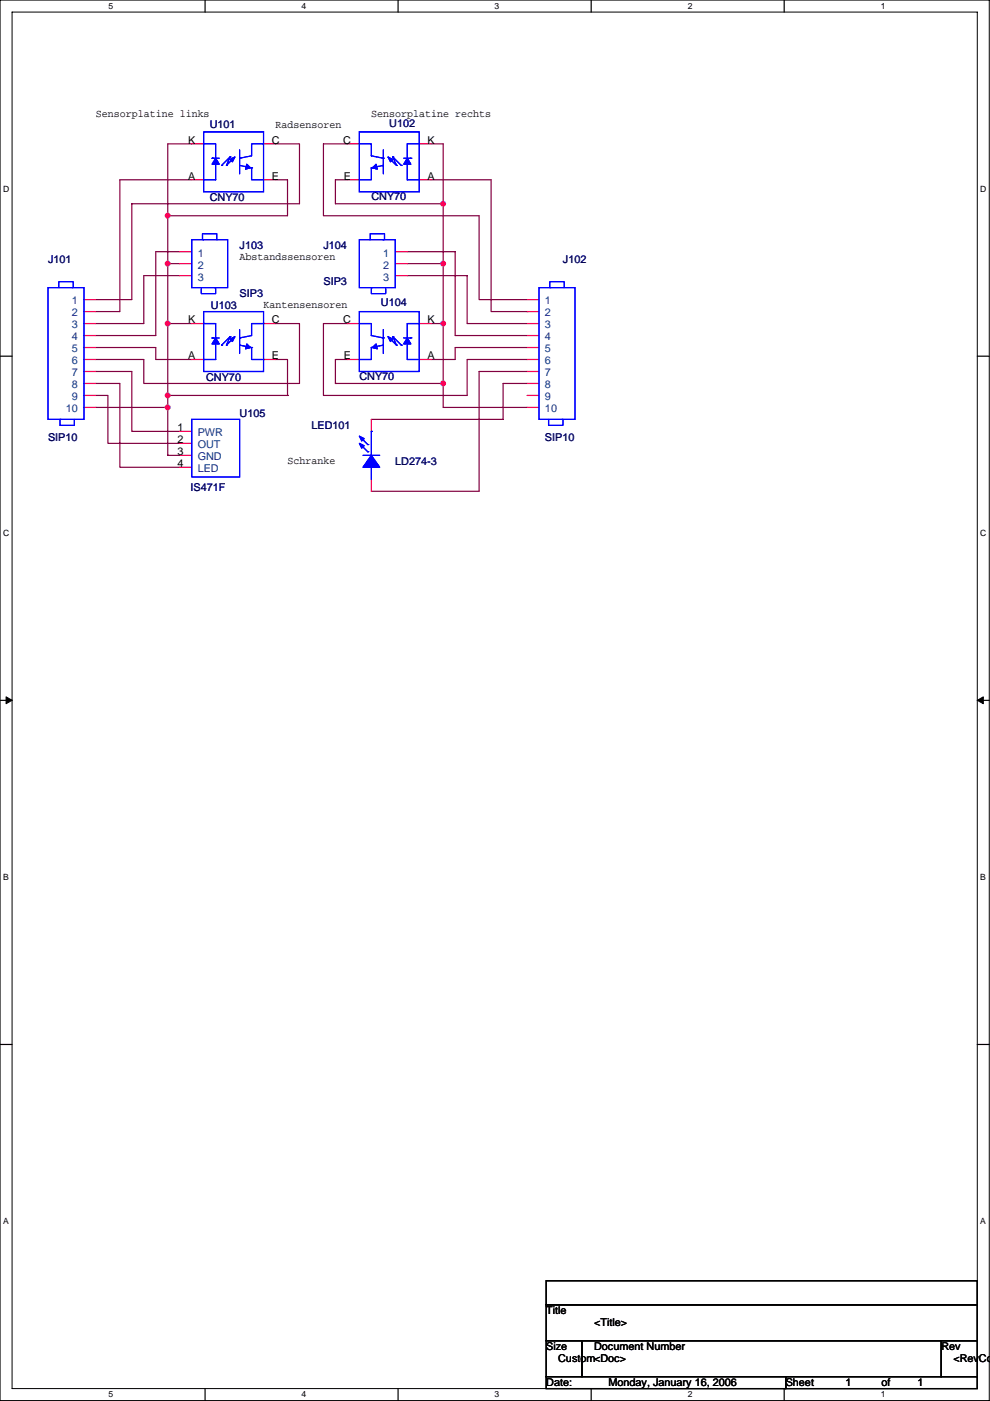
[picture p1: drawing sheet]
<svg xmlns="http://www.w3.org/2000/svg" width="210mm" height="297mm" viewBox="0 0 210 297" stroke-linecap="round" stroke-linejoin="round" font-family="sans-serif">
<path d="M0 0h209.8v296.9h-209.8zM2.6 2.6h204.7v291.8h-204.7z" fill="none" stroke="#000" stroke-width=".21"/>
<g fill="#fff">
<path d="M23 .3h1v2h-1z"/>
<path d="M23 294.7h1v2h-1z"/>
</g>
<path d="M43.5 0v2.6M43.5 294.4v2.5" fill="none" stroke="#000" stroke-width=".25"/>
<g fill="#fff">
<path d="M64 .3h1v2h-1z"/>
<path d="M64 294.7h1v2h-1z"/>
</g>
<path d="M84.4 0v2.6M84.4 294.4v2.5" fill="none" stroke="#000" stroke-width=".25"/>
<g fill="#fff">
<path d="M104.9 .3h1v2h-1z"/>
<path d="M104.9 294.7h1v2h-1z"/>
</g>
<path d="M125.4 0v2.6M125.4 294.4v2.5" fill="none" stroke="#000" stroke-width=".25"/>
<g fill="#fff">
<path d="M145.9 .3h1v2h-1z"/>
<path d="M145.9 294.7h1v2h-1z"/>
</g>
<path d="M166.3 0v2.6M166.3 294.4v2.5" fill="none" stroke="#000" stroke-width=".25"/>
<g fill="#fff">
<path d="M186.8 .3h1v2h-1z"/>
<path d="M186.8 294.7h1v2h-1z"/>
<path d="M.7 39h1.2v2.1h-1.2z"/>
<path d="M207.9 39h1.3v2.1h-1.3z"/>
<path d="M.7 112h1.2v2h-1.2z"/>
<path d="M207.9 112h1.3v2h-1.3z"/>
</g>
<path d="M0 75.5h2.6M207.3 75.5h2.5" fill="none" stroke="#000" stroke-width=".25"/>
<g fill="#fff">
<path d="M.7 185h1.2v2h-1.2z"/>
<path d="M207.9 185h1.2v2h-1.2z"/>
</g>
<path d="M0 148.5h2.6M207.3 148.5h2.5" fill="none" stroke="#000" stroke-width=".25"/>
<path d="M1.3 147.7l1.3 .8-1.3 .7zM207.3 148.5l1.3-.8v1.5z" fill="#000" stroke="#000" stroke-width=".21"/>
<g fill="#fff">
<path d="M.7 257.9h1.2v2h-1.2z"/>
<path d="M207.9 257.9h1.2v2h-1.2z"/>
</g>
<path d="M0 221.4h2.6M207.3 221.4h2.5M115.8 271.5h91.5v5.1h-91.5zM115.8 276.6h91.5v7.6h-91.5zM115.8 284.2h7.7v7.7h-7.7zM115.8 291.9h50.8v2.5h-50.8zM123.5 284.2h76.2v7.7h-76.2zM166.6 291.9h40.7v2.5h-40.7zM199.7 284.2h7.6v7.7h-7.6z" fill="none" stroke="#000" stroke-width=".25"/>
<g fill="none" stroke="#800040" stroke-width=".25">
<path d="M40.7 38.1h-15.3v28h-5.1M40.7 30.5h-5.1v15.2h25.4v-7.6h-2.6M58.4 30.5h5.1v12.7h-35.5v20.3h-7.7M73.7 38.1h-2.6v5.1h22.9M73.7 30.5h-5.1v15.2h33v17.8h10.2M91.5 30.5h2.5v12.7M91.5 38.1h12.7v28h7.6M35.6 45.7v10.2h2.5M35.6 45.7h.1M35.6 55.9v12.7h5.1M35.6 55.9h.1M38.1 58.4h-7.6v10.2h-10.2"/>
<path d="M38.1 53.4h-5.1v17.7h-12.7M86.4 58.4h12.7v10.2h12.7M86.4 53.4h10.1v17.7h15.3M86.4 55.9h7.6M94 43.2h.1M94 55.9h.1M94 43.2v38.1M20.3 73.7h12.7v2.5h7.7M20.3 78.8h7.7v12.7h10.1M35.6 68.6h.1M35.6 68.6v15.2M58.4 68.6h5.1v12.7h-33v-5.1h-10.2"/>
<path d="M58.4 76.2h2.6v7.6M73.7 68.6h-5.1v15.2h30.5v-7.6h12.7M73.7 76.2h-2.6v5.1M91.5 68.6h2.5M94 68.6h.1M111.8 73.7h-15.3v2.5h-5M111.8 78.8h-10.2v25.4h-22.8M111.8 66.1h.1M20.3 81.3h5.1v17.8h12.7M20.3 83.8h2.6v10.2h15.2M20.3 86.4h15.3M35.6 86.4v10.1h2.5"/>
<path d="M35.6 86.4h.1M35.6 83.8v2.6M35.6 83.8h25.4M61 83.8h.1M71.1 81.3h.1M71.1 81.3h22.9M94 81.3v5.1h17.8M111.8 81.3h-5.1v7.6h-27.9"/>
</g>
<g fill="#f0f" stroke="#f0f" stroke-width=".25">
<circle cx="94" cy="43.2" r=".5"/>
<circle cx="35.6" cy="45.7" r=".5"/>
<circle cx="35.6" cy="55.9" r=".5"/>
<circle cx="35.6" cy="83.8" r=".5"/>
<circle cx="35.6" cy="68.6" r=".5"/>
<circle cx="94" cy="55.9" r=".5"/>
<circle cx="94" cy="81.3" r=".5"/>
<circle cx="94" cy="68.6" r=".5"/>
<circle cx="35.6" cy="86.4" r=".5"/>
</g>
<g fill="none" stroke="#f00" stroke-width=".25">
<path d="M40.7 38.1h2.5M40.7 30.5h2.5M55.9 38.1h2.5M55.9 30.5h2.5M73.7 38.1h2.5M73.7 30.5h2.5M88.9 38.1h2.6M88.9 30.5h2.6M38.1 53.4h2.6M38.1 55.9h2.6M38.1 58.4h2.6M83.8 53.4h2.6"/>
<path d="M83.8 55.9h2.6M83.8 58.4h2.6M17.8 63.5h2.5M17.8 66.1h2.5M17.8 68.6h2.5M17.8 71.1h2.5M17.8 73.7h2.5M17.8 76.2h2.5M17.8 78.8h2.5M40.7 68.6h2.5M40.7 76.2h2.5M55.9 68.6h2.5"/>
<path d="M55.9 76.2h2.5M73.7 68.6h2.5M73.7 76.2h2.5M88.9 68.6h2.6M88.9 76.2h2.6M111.8 63.5h2.5M111.8 66.1h2.5M111.8 68.6h2.5M111.8 71.1h2.5M111.8 73.7h2.5M111.8 76.2h2.5M111.8 78.8h2.5"/>
<path d="M17.8 81.3h2.5M17.8 83.8h2.5M17.8 86.4h2.5M38.1 91.5h2.6M38.1 94h2.6M38.1 96.5h2.6M38.1 99.1h2.6M78.8 88.9v2.6M111.8 81.3h2.5M111.8 83.8h2.5M111.8 86.4h2.5M78.8 101.6v2.6"/>
</g>
<g fill="none" stroke="#00f" stroke-width=".25">
<path d="M43.2 30.5h2.5v7.6h-2.5M43.2 28h12.7v12.7h-12.7zM45 33.5h.1M45 33.5h1.5M47 35.1h.1M48 35.1h.1M48.8 33.3h.1M48.8 33.3l-.8 1.8M48.8 33.3l-1.8 1.8M49.8 33.3l-1.8 1.8M50.8 31.8v5.1M50.8 33.5h.1"/>
<path d="M50.8 35.1l2.6 .5M53.1 35.6l-1 .2M53.4 35.6v2.5h2.5M53.4 35.6h.1M55.9 30.5h-2.5v2.5l-2.6 .5M76.2 28h12.7v12.7h-12.7zM76.2 30.5h2.6v2.5l2.5 .5M78.8 35.6v2.5h-2.6M78.8 35.6h.1M79 35.6l1 .2M81.3 31.8v5.1M81.3 33.5h.1"/>
<path d="M81.3 35.1l-2.5 .5M82.3 33.3l1.8 1.8M83.3 33.3h.1M83.3 33.3l.8 1.8M83.3 33.3l1.8 1.8M84.1 35.1h.1M85.1 35.1h.1M85.6 33.5h1.5M87.1 33.5h.1M88.9 30.5h-2.5v7.6h2.5M40.7 50.8h7.6v10.2h-7.6zM43.2 50.8h-.3v-1.2h3.1v1.2"/>
<path d="M76.2 50.8h7.6v10.2h-7.6zM78.5 50.8v-1.2h3.1v1.2h-.3M10.2 61h7.6v27.9h-7.6zM12.5 61v-1.3h3v1.3h-.2M42.7 61v1.3h3v-1.3h-.2M43.2 68.6h2.5v7.6h-2.5M43.2 66.1h12.7v12.7h-12.7zM45 71.6h.1M45 71.6h1.5M47 73.2h.1M48 73.2h.1M48.8 71.4h.1"/>
<path d="M48.8 71.4l-.8 1.8M48.8 71.4l-1.8 1.8M49.8 71.4l-1.8 1.8M50.8 69.9v5.1M50.8 71.6h.1M50.8 73.2l2.6 .5M53.1 73.7l-1 .2M53.4 73.7v2.5h2.5M53.4 73.7h.1M55.9 68.6h-2.5v2.5l-2.6 .5M76.2 66.1h12.7v12.7h-12.7zM76.2 68.6h2.6v2.5l2.5 .5"/>
<path d="M78.8 73.7v2.5h-2.6M78.8 73.7h.1M79 61h-.2v1.3h3v-1.3M79 73.7l1 .2M81.3 69.9v5.1M81.3 71.6h.1M81.3 73.2l-2.5 .5M82.3 71.4l1.8 1.8M83.3 71.4h.1M83.3 71.4l.8 1.8M83.3 71.4l1.8 1.8M84.1 73.2h.1"/>
<path d="M85.1 73.2h.1M85.6 71.6h1.5M87.1 71.6h.1M88.9 68.6h-2.5v7.6h2.5M114.3 61h7.6v27.9h-7.6zM116.9 61h-.3v-1.3h3.1v1.3M13 88.9h-.3v1.3h3.1v-1.3M40.7 88.9h10.1v12.2h-10.1zM76.5 94.3l1.5 1.5M76.5 92.7l1.5 1.6M77 96.5h3.5M78 95.8h.1"/>
<path d="M78 94.3h.1M78.8 99.1v2.5M78.8 91.5h.1M78.8 91.5v5M116.4 88.9v1.3h3v-1.3h-.3"/>
</g>
<g fill="#00f" stroke="#00f" stroke-width=".25">
<path d="M45.7 33.5l.8 1.3h-1.5z" fill-rule="evenodd"/>
<path d="M52.3 34.8l.8 .8-1 .2z" fill-rule="evenodd"/>
<path d="M48.8 33.8l1-.5-.5 1z" fill-rule="evenodd"/>
<path d="M45.7 33.5l.8 1.3h-1.5z" fill-rule="evenodd"/>
<path d="M52.3 34.8l.8 .8-1 .2z" fill-rule="evenodd"/>
<path d="M48.8 33.8l1-.5-.5 1z" fill-rule="evenodd"/>
<path d="M78.8 96.5l1.7 2.6h-3.5z" fill-rule="evenodd"/>
<path d="M76.2 92.5l1 .5-.5 .5z" fill-rule="evenodd"/>
<path d="M76.2 94l1 .5-.5 .5z" fill-rule="evenodd"/>
<path d="M78.8 96.5l1.7 2.6h-3.5z" fill-rule="evenodd"/>
<path d="M76.2 92.5l1 .5-.5 .5z" fill-rule="evenodd"/>
<path d="M76.2 94l1 .5-.5 .5z" fill-rule="evenodd"/>
<path d="M45.7 71.6l.8 1.3h-1.5z" fill-rule="evenodd"/>
<path d="M52.3 72.9l.8 .8-1 .2z" fill-rule="evenodd"/>
<path d="M48.8 71.9l1-.5-.5 1z" fill-rule="evenodd"/>
<path d="M45.7 71.6l.8 1.3h-1.5z" fill-rule="evenodd"/>
<path d="M52.3 72.9l.8 .8-1 .2z" fill-rule="evenodd"/>
<path d="M48.8 71.9l1-.5-.5 1z" fill-rule="evenodd"/>
<path d="M86.4 33.5l.7 1.3h-1.5z" fill-rule="evenodd"/>
<path d="M79 35.6l.8-.8 .2 1z" fill-rule="evenodd"/>
<path d="M82.3 33.3l1 .5-.5 .5z" fill-rule="evenodd"/>
<path d="M86.4 33.5l.7 1.3h-1.5z" fill-rule="evenodd"/>
<path d="M79 35.6l.8-.8 .2 1z" fill-rule="evenodd"/>
<path d="M82.3 33.3l1 .5-.5 .5z" fill-rule="evenodd"/>
<path d="M86.4 71.6l.7 1.3h-1.5z" fill-rule="evenodd"/>
<path d="M79 73.7l.8-.8 .2 1z" fill-rule="evenodd"/>
<path d="M82.3 71.4l1 .5-.5 .5z" fill-rule="evenodd"/>
<path d="M86.4 71.6l.7 1.3h-1.5z" fill-rule="evenodd"/>
<path d="M79 73.7l.8-.8 .2 1z" fill-rule="evenodd"/>
<path d="M82.3 71.4l1 .5-.5 .5z" fill-rule="evenodd"/>
</g>
<g font-size="2.3">
<text x="20.3" y="24.7">Sensorplatine links</text>
<text x="58.4" y="27.2">Radsensoren</text>
<text x="78.8" y="24.7">Sensorplatine rechts</text>
<text x="39.9" y="30.5">K</text>
<text x="57.7" y="30.5">C</text>
<text x="72.8" y="30.5">C</text>
<text x="90.7" y="30.5">K</text>
<text x="39.9" y="38.1">A</text>
<text x="57.7" y="38.1">E</text>
<text x="72.9" y="38.1">E</text>
<text x="90.7" y="38.1">A</text>
<text x="50.8" y="55.2">Abstandssensoren</text>
<text x="55.9" y="65.3">Kantensensoren</text>
<text x="39.9" y="68.6">K</text>
<text x="57.7" y="68.6">C</text>
<text x="72.8" y="68.6">C</text>
<text x="90.7" y="68.6">K</text>
<text x="39.9" y="76.2">A</text>
<text x="57.7" y="76.2">E</text>
<text x="72.9" y="76.2">E</text>
<text x="90.7" y="76.2">A</text>
<text x="37.6" y="91.4">1</text>
<text x="37.6" y="94">2</text>
<text x="37.6" y="96.5">3</text>
<text x="37.6" y="99.1">4</text>
<text x="61" y="98.4">Schranke</text>
<text x="115.8" y="278.7">Title</text>
<text x="126" y="281.2">&lt;Title&gt;</text>
<text x="115.8" y="286.3">Size</text>
<text x="126" y="286.3">Document Number</text>
<text x="199.7" y="286.3">Rev</text>
<text x="115.8" y="293.9">Date:</text>
<text x="118.4" y="288.8">Custom&lt;Doc&gt;</text>
<text x="129.1" y="293.9">Monday, January 16, 2006</text>
<text x="166.6" y="293.9">Sheet</text>
<text x="179.3" y="293.9">1</text>
<text x="187" y="293.9">of</text>
<text x="194.6" y="293.9">1</text>
<text x="202.2" y="288.8">&lt;RevCo</text>
</g>
<g font-size="2.3" fill="#000080">
<text x="44.5" y="27.2">U101</text>
<text x="82.6" y="27">U102</text>
<text x="44.5" y="42.7">CNY70</text>
<text x="78.8" y="42.5">CNY70</text>
<text x="50.8" y="52.9">J103</text>
<text x="68.6" y="52.9">J104</text>
<text x="10.2" y="55.7">J101</text>
<text x="119.4" y="55.7">J102</text>
<text x="44.7" y="65.6">U103</text>
<text x="50.8" y="63">SIP3</text>
<text x="68.6" y="60.5">SIP3</text>
<text x="80.8" y="64.8">U104</text>
<text x="43.7" y="80.8">CNY70</text>
<text x="76.2" y="80.6">CNY70</text>
<text x="50.8" y="88.4">U105</text>
<text x="10.2" y="93.5">SIP10</text>
<text x="66.1" y="91">LED101</text>
<text x="115.6" y="93.5">SIP10</text>
<text x="83.8" y="98.6">LD274-3</text>
<text x="40.4" y="104.2">IS471F</text>
</g>
<g font-size="2.3" fill="#004080">
<text x="41.9" y="54.4">1</text>
<text x="41.9" y="56.9">2</text>
<text x="41.9" y="59.5">3</text>
<text x="81.3" y="54.4">1</text>
<text x="81.3" y="56.9">2</text>
<text x="81.3" y="59.5">3</text>
<text x="15.3" y="64.6">1</text>
<text x="115.6" y="64.6">1</text>
<text x="15.3" y="67.1">2</text>
<text x="15.3" y="69.6">3</text>
<text x="115.6" y="67.1">2</text>
<text x="115.6" y="69.6">3</text>
<text x="15.3" y="72.2">4</text>
<text x="15.3" y="74.7">5</text>
<text x="15.3" y="77.3">6</text>
<text x="115.6" y="72.2">4</text>
<text x="115.6" y="74.7">5</text>
<text x="115.6" y="77.3">6</text>
<text x="15.3" y="79.8">7</text>
<text x="15.3" y="82.3">8</text>
<text x="115.6" y="79.8">7</text>
<text x="115.6" y="82.3">8</text>
<text x="14" y="87.4">10</text>
<text x="15.3" y="84.9">9</text>
<text x="115.6" y="84.9">9</text>
<text x="115.6" y="87.4">10</text>
<text x="41.9" y="92.5">PWR</text>
<text x="41.9" y="95">OUT</text>
<text x="41.9" y="97.6">GND</text>
<text x="41.9" y="100.1">LED</text>
</g>
<g font-size="1.8">
<text x="23" y="1.9">5</text>
<text x="64" y="1.9">4</text>
<text x="104.9" y="1.9">3</text>
<text x="145.9" y="1.9">2</text>
<text x="186.8" y="1.9">1</text>
<text x=".7" y="40.7">D</text>
<text x="207.9" y="40.7">D</text>
<text x=".7" y="113.6">C</text>
<text x="207.9" y="113.6">C</text>
<text x=".7" y="186.6">B</text>
<text x="207.9" y="186.6">B</text>
<text x=".7" y="259.5">A</text>
<text x="207.9" y="259.5">A</text>
<text x="23" y="296.3">5</text>
<text x="64" y="296.3">4</text>
<text x="104.9" y="296.3">3</text>
<text x="145.9" y="296.3">2</text>
<text x="186.8" y="296.3">1</text>
</g>
</svg>
